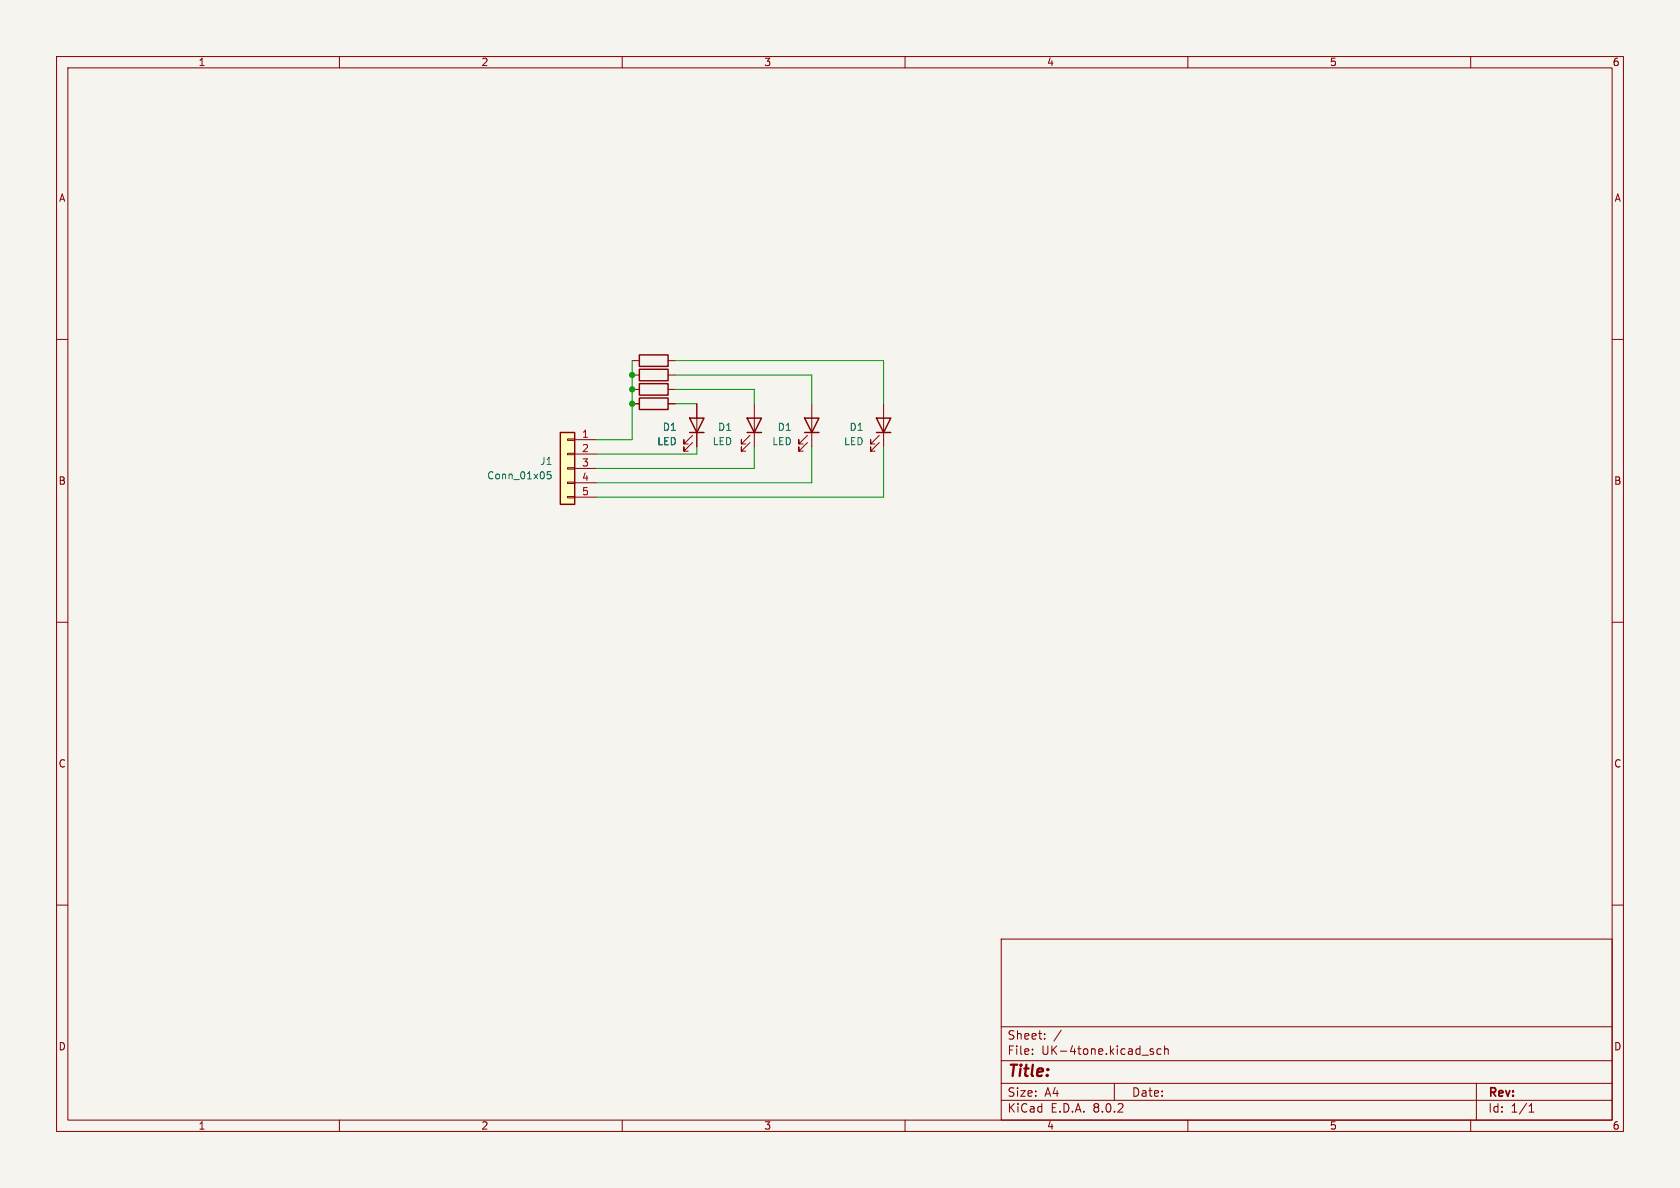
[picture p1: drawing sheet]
(kicad_sch (version 20230121) (generator eeschema)

 (paper "A4")

 (lib_symbols
  (symbol "Connector_Generic:Conn_01x05" (pin_names (offset 1.016) hide) (in_bom yes) (on_board yes)
   (property "Reference" "J" (at 0 7.62 0) (effects (font (size 1.27 1.27))))
   (property "Value" "Conn_01x05" (at 0 -7.62 0) (effects (font (size 1.27 1.27))))
   (property "Footprint" "" (at 0 0 0) (effects (font (size 1.27 1.27)) hide))
   (property "Datasheet" "~" (at 0 0 0) (effects (font (size 1.27 1.27)) hide))
   (symbol "Conn_01x05_1_1"
    (rectangle (start -1.27 -4.953) (end 0 -5.207) (stroke (width 0.1524) (type default)) (fill (type none)))
    (rectangle (start -1.27 -2.413) (end 0 -2.667) (stroke (width 0.1524) (type default)) (fill (type none)))
    (rectangle (start -1.27 0.127) (end 0 -0.127) (stroke (width 0.1524) (type default)) (fill (type none)))
    (rectangle (start -1.27 2.667) (end 0 2.413) (stroke (width 0.1524) (type default)) (fill (type none)))
    (rectangle (start -1.27 5.207) (end 0 4.953) (stroke (width 0.1524) (type default)) (fill (type none)))
    (rectangle (start -1.27 6.35) (end 1.27 -6.35) (stroke (width 0.254) (type default)) (fill (type background)))
    (pin passive line (at -5.08 5.08 0) (length 3.81) (name "Pin_1" (effects (font (size 1.27 1.27)))) (number "1" (effects (font (size 1.27 1.27)))))
    (pin passive line (at -5.08 2.54 0) (length 3.81) (name "Pin_2" (effects (font (size 1.27 1.27)))) (number "2" (effects (font (size 1.27 1.27)))))
    (pin passive line (at -5.08 0 0) (length 3.81) (name "Pin_3" (effects (font (size 1.27 1.27)))) (number "3" (effects (font (size 1.27 1.27)))))
    (pin passive line (at -5.08 -2.54 0) (length 3.81) (name "Pin_4" (effects (font (size 1.27 1.27)))) (number "4" (effects (font (size 1.27 1.27)))))
    (pin passive line (at -5.08 -5.08 0) (length 3.81) (name "Pin_5" (effects (font (size 1.27 1.27)))) (number "5" (effects (font (size 1.27 1.27)))))))
  (symbol "Device:LED" (pin_numbers hide) (pin_names (offset 1.016) hide) (in_bom yes) (on_board yes)
   (property "Reference" "D" (at 0 2.54 0) (effects (font (size 1.27 1.27))))
   (property "Value" "LED" (at 0 -2.54 0) (effects (font (size 1.27 1.27))))
   (property "Footprint" "" (at 0 0 0) (effects (font (size 1.27 1.27)) hide))
   (property "Datasheet" "~" (at 0 0 0) (effects (font (size 1.27 1.27)) hide))
   (symbol "LED_0_1"
    (polyline (pts (xy -1.27 -1.27) (xy -1.27 1.27)) (stroke (width 0.254) (type default)) (fill (type none)))
    (polyline (pts (xy -1.27 0) (xy 1.27 0)) (stroke (width 0) (type default)) (fill (type none)))
    (polyline (pts (xy 1.27 -1.27) (xy 1.27 1.27) (xy -1.27 0) (xy 1.27 -1.27)) (stroke (width 0.254) (type default)) (fill (type none)))
    (polyline (pts (xy -3.048 -0.762) (xy -4.572 -2.286) (xy -3.81 -2.286) (xy -4.572 -2.286) (xy -4.572 -1.524)) (stroke (width 0) (type default)) (fill (type none)))
    (polyline (pts (xy -1.778 -0.762) (xy -3.302 -2.286) (xy -2.54 -2.286) (xy -3.302 -2.286) (xy -3.302 -1.524)) (stroke (width 0) (type default)) (fill (type none))))
   (symbol "LED_1_1"
    (pin passive line (at -3.81 0 0) (length 2.54) (name "K" (effects (font (size 1.27 1.27)))) (number "1" (effects (font (size 1.27 1.27)))))
    (pin passive line (at 3.81 0 180) (length 2.54) (name "A" (effects (font (size 1.27 1.27)))) (number "2" (effects (font (size 1.27 1.27)))))))
  (symbol "Device:R" (pin_numbers hide) (pin_names (offset 0)) (in_bom yes) (on_board yes)
   (property "Reference" "R" (at 2.032 0 90) (effects (font (size 1.27 1.27))))
   (property "Value" "R" (at 0 0 90) (effects (font (size 1.27 1.27))))
   (property "Footprint" "" (at -1.778 0 90) (effects (font (size 1.27 1.27)) hide))
   (property "Datasheet" "~" (at 0 0 0) (effects (font (size 1.27 1.27)) hide))
   (symbol "R_0_1"
    (rectangle (start -1.016 -2.54) (end 1.016 2.54) (stroke (width 0.254) (type default)) (fill (type none))))
   (symbol "R_1_1"
    (pin passive line (at 0 3.81 270) (length 1.27) (name "~" (effects (font (size 1.27 1.27)))) (number "1" (effects (font (size 1.27 1.27)))))
    (pin passive line (at 0 -3.81 90) (length 1.27) (name "~" (effects (font (size 1.27 1.27)))) (number "2" (effects (font (size 1.27 1.27))))))))

 (junction (at 111.76 71.374) (diameter 0) (color 0 0 0 0))
 (junction (at 111.76 68.834) (diameter 0) (color 0 0 0 0))
 (junction (at 111.76 66.294) (diameter 0) (color 0 0 0 0))

 (wire (pts (xy 143.51 66.294) (xy 143.51 71.374)) (stroke (width 0) (type default)))
 (wire (pts (xy 123.19 80.264) (xy 123.19 78.994)) (stroke (width 0) (type default)))
 (wire (pts (xy 156.21 87.884) (xy 105.41 87.884)) (stroke (width 0) (type default)))
 (wire (pts (xy 105.41 77.724) (xy 111.76 77.724)) (stroke (width 0) (type default)))
 (wire (pts (xy 143.51 78.994) (xy 143.51 85.344)) (stroke (width 0) (type default)))
 (wire (pts (xy 133.35 68.834) (xy 133.35 71.374)) (stroke (width 0) (type default)))
 (wire (pts (xy 111.76 66.294) (xy 111.76 68.834)) (stroke (width 0) (type default)))
 (wire (pts (xy 119.38 63.754) (xy 156.21 63.754)) (stroke (width 0) (type default)))
 (wire (pts (xy 111.76 77.724) (xy 111.76 71.374)) (stroke (width 0) (type default)))
 (wire (pts (xy 156.21 78.994) (xy 156.21 87.884)) (stroke (width 0) (type default)))
 (wire (pts (xy 119.38 66.294) (xy 143.51 66.294)) (stroke (width 0) (type default)))
 (wire (pts (xy 111.76 68.834) (xy 111.76 71.374)) (stroke (width 0) (type default)))
 (wire (pts (xy 156.21 63.754) (xy 156.21 71.374)) (stroke (width 0) (type default)))
 (wire (pts (xy 119.38 68.834) (xy 133.35 68.834)) (stroke (width 0) (type default)))
 (wire (pts (xy 133.35 82.804) (xy 105.41 82.804)) (stroke (width 0) (type default)))
 (wire (pts (xy 123.19 71.374) (xy 119.38 71.374)) (stroke (width 0) (type default)))
 (wire (pts (xy 111.76 63.754) (xy 111.76 66.294)) (stroke (width 0) (type default)))
 (wire (pts (xy 123.19 80.264) (xy 105.41 80.264)) (stroke (width 0) (type default)))
 (wire (pts (xy 133.35 78.994) (xy 133.35 82.804)) (stroke (width 0) (type default)))
 (wire (pts (xy 143.51 85.344) (xy 105.41 85.344)) (stroke (width 0) (type default)))

 (symbol (lib_id "Device:R") (at 115.57 63.754 270) (mirror x) (unit 1) (in_bom yes) (on_board yes) (dnp no) (fields_autoplaced)
  (property "Reference" "R1" (at 115.57 59.944 90) (effects (font (size 1.27 1.27)) hide))
  (property "Value" "R" (at 115.57 59.944 90) (effects (font (size 1.27 1.27)) hide))
  (property "Footprint" "Resistor_SMD:R_0805_2012Metric_Pad1.20x1.40mm_HandSolder" (at 115.57 65.532 90) (effects (font (size 1.27 1.27)) hide))
  (property "Datasheet" "~" (at 115.57 63.754 0) (effects (font (size 1.27 1.27)) hide)) (pin "1") (pin "2")
  (instances (project "signal PCB" (path "" (reference "R1") (unit 1)) (path "" (reference "R?") (unit 1)) (path "" (reference "R401") (unit 1)))))

 (symbol (lib_id "Connector_Generic:Conn_01x05") (at 100.33 82.804 0) (mirror y) (unit 1) (in_bom yes) (on_board yes) (dnp no) (fields_autoplaced)
  (property "Reference" "J1" (at 97.79 81.534 0) (effects (font (size 1.27 1.27)) (justify left)))
  (property "Value" "Conn_01x05" (at 97.79 84.074 0) (effects (font (size 1.27 1.27)) (justify left)))
  (property "Footprint" "Connector_PinHeader_2.54mm:PinHeader_1x05_P2.54mm_Vertical" (at 100.33 82.804 0) (effects (font (size 1.27 1.27)) hide))
  (property "Datasheet" "~" (at 100.33 82.804 0) (effects (font (size 1.27 1.27)) hide)) (pin "1") (pin "2") (pin "3") (pin "4") (pin "5")
  (instances (project "signal PCB" (path "" (reference "J1") (unit 1)) (path "" (reference "J?") (unit 1)) (path "" (reference "J401") (unit 1)))))

 (symbol (lib_id "Device:R") (at 115.57 71.374 270) (mirror x) (unit 1) (in_bom yes) (on_board yes) (dnp no) (fields_autoplaced)
  (property "Reference" "R1" (at 115.57 67.564 90) (effects (font (size 1.27 1.27)) hide))
  (property "Value" "R" (at 115.57 67.564 90) (effects (font (size 1.27 1.27)) hide))
  (property "Footprint" "Resistor_SMD:R_0805_2012Metric_Pad1.20x1.40mm_HandSolder" (at 115.57 73.152 90) (effects (font (size 1.27 1.27)) hide))
  (property "Datasheet" "~" (at 115.57 71.374 0) (effects (font (size 1.27 1.27)) hide)) (pin "1") (pin "2")
  (instances (project "signal PCB" (path "" (reference "R1") (unit 1)) (path "" (reference "R?") (unit 1)) (path "" (reference "R404") (unit 1)))))

 (symbol (lib_id "Device:LED") (at 123.19 75.184 270) (mirror x) (unit 1) (in_bom yes) (on_board yes) (dnp no) (fields_autoplaced)
  (property "Reference" "D1" (at 119.761 75.5015 90) (effects (font (size 1.27 1.27)) (justify right)))
  (property "Value" "LED" (at 119.761 78.0415 90) (effects (font (size 1.27 1.27)) (justify right)))
  (property "Footprint" "custom_kicad_lib_sk:LED_NO_SILK" (at 123.19 75.184 0) (effects (font (size 1.27 1.27)) hide))
  (property "Datasheet" "~" (at 123.19 75.184 0) (effects (font (size 1.27 1.27)) hide)) (pin "1") (pin "2")
  (instances (project "signal PCB" (path "" (reference "D1") (unit 1)) (path "" (reference "D1") (unit 1)) (path "" (reference "D?") (unit 1)) (path "" (reference "D401") (unit 1)))))

 (symbol (lib_id "Device:LED") (at 143.51 75.184 270) (mirror x) (unit 1) (in_bom yes) (on_board yes) (dnp no)
  (property "Reference" "D1" (at 140.081 75.5015 90) (effects (font (size 1.27 1.27)) (justify right)))
  (property "Value" "LED" (at 140.081 78.0415 90) (effects (font (size 1.27 1.27)) (justify right)))
  (property "Footprint" "custom_kicad_lib_sk:LED_NO_SILK" (at 143.51 75.184 0) (effects (font (size 1.27 1.27)) hide))
  (property "Datasheet" "~" (at 143.51 75.184 0) (effects (font (size 1.27 1.27)) hide)) (pin "1") (pin "2")
  (instances (project "signal PCB" (path "" (reference "D1") (unit 1)) (path "" (reference "D3") (unit 1)) (path "" (reference "D?") (unit 1)) (path "" (reference "D403") (unit 1)))))

 (symbol (lib_id "Device:R") (at 115.57 66.294 270) (mirror x) (unit 1) (in_bom yes) (on_board yes) (dnp no) (fields_autoplaced)
  (property "Reference" "R1" (at 115.57 62.484 90) (effects (font (size 1.27 1.27)) hide))
  (property "Value" "R" (at 115.57 62.484 90) (effects (font (size 1.27 1.27)) hide))
  (property "Footprint" "Resistor_SMD:R_0805_2012Metric_Pad1.20x1.40mm_HandSolder" (at 115.57 68.072 90) (effects (font (size 1.27 1.27)) hide))
  (property "Datasheet" "~" (at 115.57 66.294 0) (effects (font (size 1.27 1.27)) hide)) (pin "1") (pin "2")
  (instances (project "signal PCB" (path "" (reference "R1") (unit 1)) (path "" (reference "R?") (unit 1)) (path "" (reference "R402") (unit 1)))))

 (symbol (lib_id "Device:R") (at 115.57 68.834 270) (mirror x) (unit 1) (in_bom yes) (on_board yes) (dnp no) (fields_autoplaced)
  (property "Reference" "R1" (at 115.57 65.024 90) (effects (font (size 1.27 1.27)) hide))
  (property "Value" "R" (at 115.57 65.024 90) (effects (font (size 1.27 1.27)) hide))
  (property "Footprint" "Resistor_SMD:R_0805_2012Metric_Pad1.20x1.40mm_HandSolder" (at 115.57 70.612 90) (effects (font (size 1.27 1.27)) hide))
  (property "Datasheet" "~" (at 115.57 68.834 0) (effects (font (size 1.27 1.27)) hide)) (pin "1") (pin "2")
  (instances (project "signal PCB" (path "" (reference "R1") (unit 1)) (path "" (reference "R?") (unit 1)) (path "" (reference "R403") (unit 1)))))

 (symbol (lib_id "Device:LED") (at 156.21 75.184 270) (mirror x) (unit 1) (in_bom yes) (on_board yes) (dnp no)
  (property "Reference" "D1" (at 152.781 75.5015 90) (effects (font (size 1.27 1.27)) (justify right)))
  (property "Value" "LED" (at 152.781 78.0415 90) (effects (font (size 1.27 1.27)) (justify right)))
  (property "Footprint" "custom_kicad_lib_sk:LED_NO_SILK" (at 156.21 75.184 0) (effects (font (size 1.27 1.27)) hide))
  (property "Datasheet" "~" (at 156.21 75.184 0) (effects (font (size 1.27 1.27)) hide)) (pin "1") (pin "2")
  (instances (project "signal PCB" (path "" (reference "D1") (unit 1)) (path "" (reference "D3") (unit 1)) (path "" (reference "D?") (unit 1)) (path "" (reference "D404") (unit 1)))))

 (symbol (lib_id "Device:LED") (at 133.35 75.184 270) (mirror x) (unit 1) (in_bom yes) (on_board yes) (dnp no) (fields_autoplaced)
  (property "Reference" "D1" (at 129.54 75.5015 90) (effects (font (size 1.27 1.27)) (justify right)))
  (property "Value" "LED" (at 129.54 78.0415 90) (effects (font (size 1.27 1.27)) (justify right)))
  (property "Footprint" "custom_kicad_lib_sk:LED_NO_SILK" (at 133.35 75.184 0) (effects (font (size 1.27 1.27)) hide))
  (property "Datasheet" "~" (at 133.35 75.184 0) (effects (font (size 1.27 1.27)) hide)) (pin "1") (pin "2")
  (instances (project "signal PCB" (path "" (reference "D1") (unit 1)) (path "" (reference "D2") (unit 1)) (path "" (reference "D?") (unit 1)) (path "" (reference "D402") (unit 1))))))
